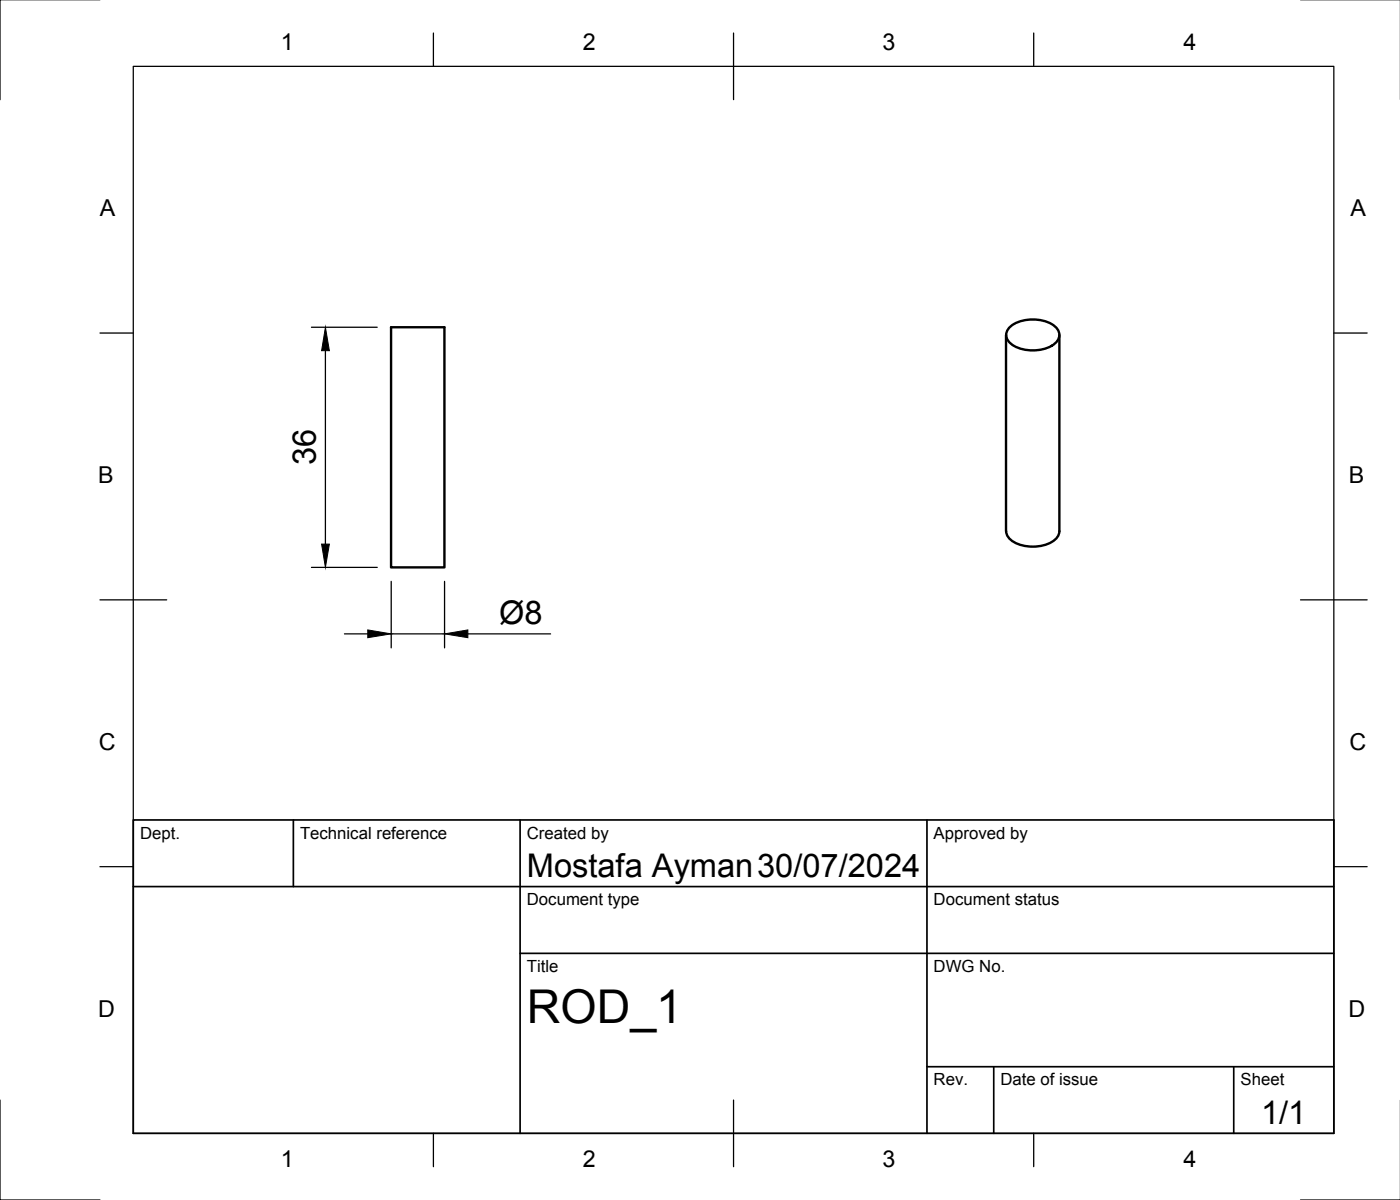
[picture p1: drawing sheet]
<svg xmlns="http://www.w3.org/2000/svg" width="210mm" height="180mm" viewBox="0 0 210 180" stroke-linecap="round" stroke-linejoin="round" font-family="sans-serif">
<!-- layer: Visible -->
<path d="M58.6 49.1h8v36h-8zM150.8 50.2v29.5M151.5 49a5.8 5.8 0 0 1 6.7 0 1.67 1.67 0 0 1-.5 2.9 6 6 0 0 1-6.2-.5 1.55 1.55 0 0 1 0-2.4zM158.8 50.2v29.4a2.71 2.71 0 0 1-2.4 2.2 5.3 5.3 0 0 1-5.2-1.3l-.3-.4v-.5" fill="none" stroke="#000" stroke-width=".36"/>
<!-- layer: BORDER -->
<g fill="none" stroke="#000" stroke-width=".19">
<path d="M15 0h-15v14.9M195 0h15M20 9.9h180v160h-180zM65 5v4.9M110 5v9.9M155 5v4.9M15 49.9h5M200 49.9h5M15 89.9h10M195 89.9h10M15 129.9h5M200 129.9h5"/>
<path d="M0 164.9v15h15M65 169.9v5M110 164.9v10M155 169.9v5M195 179.9h15"/>
</g>
<!-- layer: TITLEBLOCK -->
<path d="M20 122.9h180v47h-180zM20 132.9h180M44 122.9v10M78 122.9v47M139 122.9v47M78 142.9h122M139 159.9h61M149 159.9v10M185 159.9v10" fill="none" stroke="#000" stroke-width=".25"/>
<!-- layer: FD_Dimensions -->
<path d="M46.7 49.1h9.9M48.8 52.6v29M46.7 85.1h9.9M51.6 95h3.5M58.7 87.2v9.9M58.7 95h8M66.7 87.2v9.9M70.1 95h12.4" fill="none" stroke="#000" stroke-width=".19"/>
<path d="M48.8 49.1l.6 3.5h-1.2zM48.2 81.6h1.2l-.6 3.5zM55.1 94.4l3.6 .6-3.6 .6zM66.7 95l3.4-.6v1.2z" fill="#000" stroke="#000" stroke-width=".15"/>
<text font-size="7" x="79" y="153.4">ROD_1</text>
<g font-size="4.9">
<text x="47.3" y="69.8" transform="rotate(-90 47.3 69.8)">36</text>
<text x="74.8" y="93.5">Ø8</text>
<text x="79" y="131.4">Mostafa Ayman30/07/2024</text>
<text x="189.1" y="168.6">1/1</text>
</g>
<g font-size="3.5">
<text x="42.1" y="7.5">1</text>
<text x="87.4" y="7.5">2</text>
<text x="132.3" y="7.5">3</text>
<text x="177.4" y="7.5">4</text>
<text x="15" y="32.4">A</text>
<text x="202.5" y="32.4">A</text>
<text x="14.7" y="72.4">B</text>
<text x="202.2" y="72.4">B</text>
<text x="14.8" y="112.5">C</text>
<text x="202.3" y="112.5">C</text>
<text x="14.7" y="152.4">D</text>
<text x="202.2" y="152.4">D</text>
<text x="42.1" y="174.9">1</text>
<text x="87.4" y="174.9">2</text>
<text x="132.3" y="174.9">3</text>
<text x="177.4" y="174.9">4</text>
</g>
<g font-size="2.5">
<text x="21" y="125.7">Dept.</text>
<text x="45" y="125.7">Technical reference</text>
<text x="79" y="125.7">Created by</text>
<text x="140" y="125.7">Approved by</text>
<text x="79" y="135.7">Document type</text>
<text x="140" y="135.7">Document status</text>
<text x="79" y="145.7">Title</text>
<text x="140" y="145.7">DWG No.</text>
<text x="140" y="162.7">Rev.</text>
<text x="150" y="162.7">Date of issue</text>
<text x="186" y="162.7">Sheet</text>
</g>
</svg>
